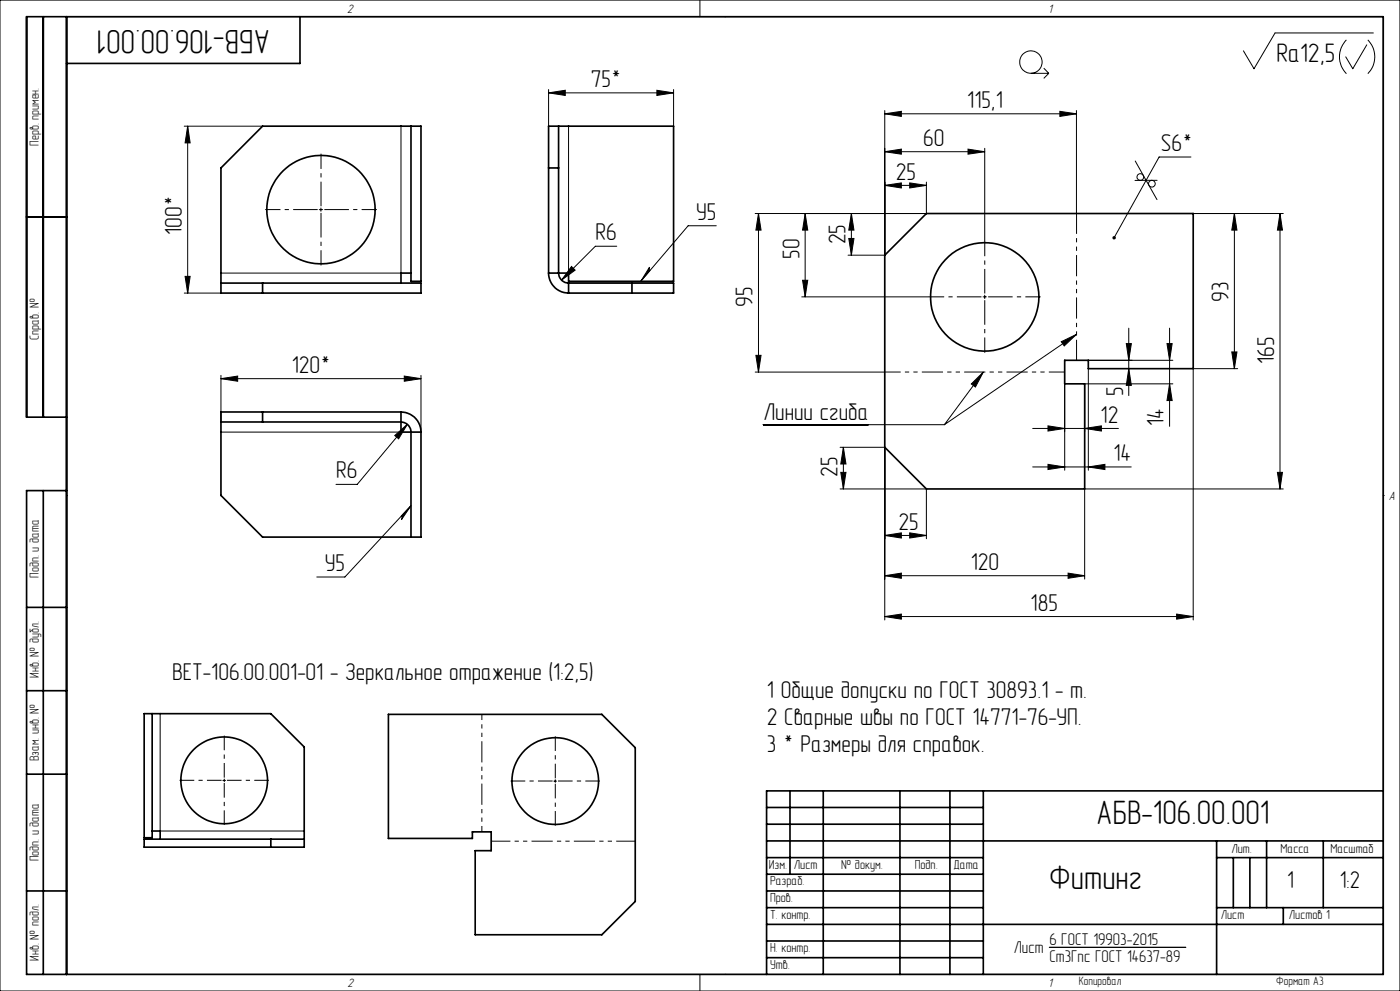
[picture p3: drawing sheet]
<svg xmlns="http://www.w3.org/2000/svg" width="420mm" height="297mm" viewBox="0 0 420 297" stroke-linecap="round" stroke-linejoin="round" font-family="sans-serif">
<g fill="none" stroke="#000" stroke-width=".3">
<path d="M0 0h420v297h-420zM20 5h395v287h-395zM210 0v5M217.5 5h.1M403.9 12a7.2 7.2 0 0 0 0 10.1M410 13.4l-4.2 7.2-2.1-3.6M410.4 12a7.2 7.2 0 0 1 0 10.1M412 9.9h-29.5l-6.3 10.7-3.2-5.4M55.3 37.8h23.5M56.3 37.8v50M56.3 37.8l.7 5h-1.5zM120.3 37.8v44h-54"/>
<path d="M164.6 27.8l5-.7v1.5zM164.6 26.8v11M164.6 27.8h37.5M170.6 37.8v44M197.1 27.1l5 .7-5 .8zM202.1 26.8v11M265.4 34.1l5-.7v1.5zM265.4 33.1v43.4h-11M265.4 34.1h57.5M309.3 22h5.3M313.1 20.4l1.5 1.6M314.6 22l-1.5 1.5"/>
<path d="M318 33.4l4.9 .7-4.9 .8zM322.9 33.1v30.9M265.4 55.6l5-.8v1.5zM265.4 45.5l5-.8v1.5zM265.4 55.6h12.5M265.4 45.5h30M272.9 54.8l5 .8-5 .7zM277.9 54.6v9.4h-51.3M290.4 44.7l5 .8-5 .7zM295.4 44.4v27.8M340.6 48.3l3.2 5.7M343.8 54l-3.3 .1"/>
<path d="M343.8 54h3.3M343.8 54l3.3 5.8M357.3 47.1h-9.6l-13.5 24.2M95.8 62.8h1M96.3 62.3v1M171.4 79.9l1.1 1.1-4 3zM185 73.8h-6.4l-10.1 10.2M214.9 67.7h-8.5l-14.2 16.6M227.5 64v47.5M227.5 64l.8 5h-1.5zM241.5 64v25M241.5 64l.8 5h-1.5z"/>
<path d="M254.6 71.5h1.6l-.8 5zM255.4 64v12.5M255.4 64l.8 5h-1.6zM370.3 64l.8 5h-1.6zM370.3 64v46.5M384 64v82.5M384 64l.7 5h-1.5zM385 64h-27M55.3 87.8h11M55.5 82.8h1.5l-.7 5zM194.9 80l-.2 .5 .3 .6-2.8 3.2zM240.5 89h38.2"/>
<path d="M240.8 84h1.5l-.8 5zM294.9 89h1M295.4 88.5v1M338.6 98.4v20.2M350.9 98.4v29.4M66.3 113.5l5-.8v1.6zM66.3 112.5v14M66.3 113.5h60M121.3 112.7l5 .8-5 .8zM126.3 112.5v17M226.6 111.5h38.8M226.8 106.5h1.5l-.8 5z"/>
<path d="M291.4 115.1l3.6-3.6-2.4 4.5zM295 111.5l-11.7 15.8M318.4 102.4l4.5-2.2-3.6 3.5zM319.4 115.1v25.8M322.9 100.2l-39.6 27.1M326.5 110.5v30.4M326.5 108h25.4M337.9 103h1.5l-.8 5zM338.6 110.5l.8 5h-1.5zM350.1 103h1.5l-.7 5zM350.9 115l.7 5h-1.5zM351.9 115l-26.5 .1v14.3"/>
<path d="M369.5 105.5h1.6l-.8 5zM371.3 110.5h-13.3v75.3M66.3 129.5h54M118.4 130.5l3.8-3.3-2.6 4.3zM122.2 127.2l-15 18h-6.4M229 127.3h54.3M252 134.1h13.4v51.7M253 134.1l.8 5h-1.6zM253 134.1v12.4M309.8 139.9h29.6M309.8 128.4h25.7M314.4 139.2l5 .7-5 .8z"/>
<path d="M314.4 127.6l5 .8-5 .8zM325.4 128.4l5-.8v1.6zM326.5 139.9l5-.7v1.5zM20 148.5h.1M123.3 151.5l-19.8 21.4h-8.5M123.3 151.5l-2.9 4.2 .2-.6-.2-.4zM252 146.5l25.9 .1v14.9M252.2 141.6h1.6l-.8 4.9zM272.9 159.7l5 .8-5 .8zM383.2 141.6h1.5l-.7 4.9zM385 146.5l-59.6 .1v27M415 148.5h.1"/>
<path d="M265.4 172.5l5-.7v1.5zM265.4 160.5l5-.8v1.6zM265.4 172.5h60M265.4 160.5h12.5M320.4 171.8l5 .7-5 .8zM265.4 184.8l5-.8v1.6zM265.4 184.8h92.6M353 184l5 .8-5 .8zM48 213.9v35.2h43.3M66.9 233.9h.8M67.3 233.5v.8M166.2 234.1h.8"/>
<path d="M166.6 233.7v.8M210 292v5M217.5 292h.1M314.8 283.9h41"/>
<circle cx="309.3" cy="18.6" r="3.4"/>
<circle cx="342.1" cy="53" r="1"/>
<circle cx="345.6" cy="55.1" r="1"/>
</g>
<g fill="none" stroke="#000" stroke-width=".5">
<path d="M13 5v120M20 5v287M90 5v14h-70M123.3 37.8h-44.5l-12.5 12.5v34.5M123.3 37.8h3v46.5h-3zM167.6 37.8h34.5v46.5h-31.5v-2.5h-3M167.6 37.8h-3v44M167.6 37.8v44M164.6 50.3h3M8 65h12M277.9 64h80.1v46.5h-31.5v-2.5h-7.1v7h6v31.5h-47.5l-12.5-12.4v-57.6zM66.3 84.8h60v3h-60z"/>
<path d="M78.8 84.8v3M123.3 81.8h-3v3M164.6 81.8a6.1 6.1 0 0 0 6 6M164.6 81.8h3M167.6 81.8a3 3 0 0 0 3 3M170.6 84.8h31.5v3h-31.5M170.6 84.8v3M189.6 84.8v3M20 125h-12v-120h407v287h-407v-145h12M66.3 126.5v22l12.5 12.5h47.5v-31.5M66.3 126.5h54M78.8 123.5v3"/>
<path d="M120.3 123.5a6 6 0 0 1 6 6M120.3 126.5a3 3 0 0 1 3 3v31.5M120.3 126.5v3h6M120.3 123.5h-54v3M120.3 123.5v3M13 147v145M8 182h12M8 207h12M43.3 213.9h2.3v37.2h-2.3zM45.6 213.9h35.6l10.1 10v27.6M116.5 214.1h64.1l10 10v46.1l-10 9.9h-38v-25.2h4.8v-5.6h-5.7v2h-25.2zM8 232h12"/>
<path d="M237 237v25M247 237v55M270 237v55M285 237v55M295 237v55M415 237h-185v55M43.3 251.5h48v2.4h-48zM45.6 249.1h2.4v2.4M81.2 251.5v2.4M230 252h185M230 257h65M230 242h65"/>
<path d="M230 247h65M365 252v40M365 257h50M370 257v15M375 257v15M380 252v20M397 252v20M8 267h12M230 277h185M230 272h65M230 262h65M230 267h65"/>
<path d="M365 272h50M385 272v5M230 282h65M230 287h65"/>
<circle cx="96.3" cy="62.8" r="16.3"/>
<circle cx="295.4" cy="89" r="16.2"/>
<circle cx="67.3" cy="233.9" r="13"/>
<circle cx="166.6" cy="234.1" r="13"/>
</g>
<path d="M66.5 233.9h-12.6M67.3 233.1v-12.6M67.3 234.7v12.6M68.1 233.9h12.6M165.8 234.1h-12.6M166.6 233.3v-12.6M166.6 234.9v12.6M167.4 234.1h12.6" fill="none" stroke="#000" stroke-width=".3" stroke-dasharray="15.2 1.3 1.3 1.3" stroke-dashoffset="10.8" stroke-linecap="butt"/>
<path d="M95.3 62.8h-15.7M96.3 61.8v-15.7M96.3 63.8v15.8M97.3 62.8h15.8M294.4 89h-15.7M295.4 88v-15.8M295.4 90v15.7M296.4 89h15.8" fill="none" stroke="#000" stroke-width=".3" stroke-dasharray="15.2 1.3 1.3 1.3" stroke-dashoffset="7.9" stroke-linecap="butt"/>
<path d="M147.4 252.1h43.2" fill="none" stroke="#000" stroke-width=".3" stroke-dasharray="6.3 1.3 1.3 1.3 1.3 1.3" stroke-dashoffset=".6" stroke-linecap="butt"/>
<path d="M144.6 214.1v35.2" fill="none" stroke="#000" stroke-width=".3" stroke-dasharray="6.3 1.3 1.3 1.3 1.3 1.3" stroke-dashoffset="4.6" stroke-linecap="butt"/>
<path d="M265.4 111.5h54" fill="none" stroke="#000" stroke-width=".3" stroke-dasharray="6.3 1.3 1.3 1.3 1.3 1.3" stroke-dashoffset="1.6" stroke-linecap="butt"/>
<path d="M323 108v-44" fill="none" stroke="#000" stroke-width=".3" stroke-dasharray="6.3 1.3 1.3 1.3 1.3 1.3" stroke-dashoffset=".2" stroke-linecap="butt"/>
<g fill="#000">
<path d="M333.9 70.8a.52 .52 0 0 1 .9 .4 .52 .52 0 0 1-.8 .5l.2-.4-.2 .4-.3-.3z"/>
<path d="M56.3 37.8l.7 5h-1.5zM55.5 82.8h1.5l-.7 5z"/>
<path d="M370.3 64l.8 5h-1.6zM369.5 105.5h1.6l-.8 5zM253 134.1l.8 5h-1.6zM252.2 141.6h1.6l-.8 4.9zM350.1 103h1.5l-.7 5zM350.9 115l.7 5h-1.5z"/>
<path d="M66.3 113.5l5-.8v1.6zM121.3 112.7l5 .8-5 .8z"/>
<path d="M318.4 102.4l4.5-2.2-3.6 3.5zM291.4 115.1l3.6-3.6-2.4 4.5z"/>
<path d="M337.9 103h1.5l-.8 5zM338.6 110.5l.8 5h-1.5z"/>
<path d="M118.4 130.5l1.2 1 2.6-4.3zM164.6 27.8l5-.7v1.5zM197.1 27.1l5 .7-5 .8zM171.4 79.9l-2.9 4.1 4-3zM314.4 139.2l5 .7-5 .8zM326.5 139.9l5-.7v1.5z"/>
<path d="M325.4 128.4l5-.8v1.6zM314.4 127.6l5 .8-5 .8z"/>
<path d="M123.3 151.5l-2.9 4.2 .2-.6-.2-.4zM194.9 80l-.2 .5 .3 .6-2.8 3.2z"/>
<path d="M383.2 141.6h1.5l-.7 4.9zM384 64l.7 5h-1.5zM226.8 106.5h1.5l-.8 5zM227.5 64l.8 5h-1.5zM240.8 84h1.5l-.8 5zM241.5 64l.8 5h-1.5zM254.6 71.5h1.6l-.8 5zM255.4 64l.8 5h-1.6z"/>
<path d="M320.4 171.8l5 .7-5 .8zM265.4 172.5l5-.7v1.5zM272.9 159.7l5 .8-5 .8zM265.4 160.5l5-.8v1.6zM272.9 54.8l5 .8-5 .7zM265.4 55.6l5-.8v1.5zM290.4 44.7l5 .8-5 .7zM265.4 45.5l5-.8v1.5zM318 33.4l4.9 .7-4.9 .8zM265.4 34.1l5-.7v1.5zM353 184l5 .8-5 .8zM265.4 184.8l5-.8v1.6z"/>
</g>
<g font-size="10.2">
<text x="81" y="9.1" transform="rotate(-180 81 9.1)">АБВ-106.00.001</text>
<text x="328.9" y="247.1">АБВ-106.00.001</text>
<text x="314.8" y="266.5">Фитинг</text>
</g>
<text font-size="8" x="382.9" y="18.6">Ra12,5</text>
<g font-size="7.3">
<text x="177.2" y="26.1">75*</text>
<text x="290.2" y="32.3">115,1</text>
<text x="277" y="43.7">60</text>
<text x="348.2" y="45.3">S6*</text>
<text x="268.8" y="53.8">25</text>
<text x="208.9" y="65.9">У5</text>
<text x="54.5" y="70.4" transform="rotate(-90 54.5 70.4)">100*</text>
<text x="178.6" y="72">R6</text>
<text x="239.8" y="77.5" transform="rotate(-90 239.8 77.5)">50</text>
<text x="253.7" y="73.2" transform="rotate(-90 253.7 73.2)">25</text>
<text x="225.8" y="92" transform="rotate(-90 225.8 92)">95</text>
<text x="368.6" y="90.4" transform="rotate(-90 368.6 90.4)">93</text>
<text x="87.6" y="111.7">120*</text>
<text x="382.2" y="109" transform="rotate(-90 382.2 109)">165</text>
<text x="336.9" y="118.5" transform="rotate(-90 336.9 118.5)">5</text>
<text x="229" y="125.9">Линии сгиба</text>
<text x="330.2" y="126.6">12</text>
<text x="349.1" y="127.8" transform="rotate(-90 349.1 127.8)">14</text>
<text x="100.8" y="143.4">R6</text>
<text x="251.3" y="142.9" transform="rotate(-90 251.3 142.9)">25</text>
<text x="334.1" y="138.2">14</text>
<text x="269.5" y="158.7">25</text>
<text x="97.5" y="171.1">У5</text>
<text x="291.2" y="170.8">120</text>
<text x="309.2" y="183">185</text>
<text x="51.7" y="203.8">ВЕТ-106.00.001-01 - Зеркальное отражение (1:2,5)</text>
<text x="230.1" y="209.2">1 Общие допуски по ГОСТ 30893.1 - m.</text>
<text x="230.1" y="217.2">2 Сварные швы по ГОСТ 14771-76-УП.</text>
<text x="230.1" y="225.2">3 * Размеры для справок.</text>
<text x="386.1" y="266">1</text>
<text x="401.9" y="266">1:2</text>
</g>
<g font-size="5.1">
<text x="304.2" y="285.6">Лист</text>
<text x="314.8" y="283.3">6 ГОСТ 19903-2015</text>
<text x="314.8" y="288.3">Ст3Гпс ГОСТ 14637-89</text>
</g>
<g font-size="3.9">
<text x="11.7" y="43.7" transform="rotate(-90 11.7 43.7)">Перв. примен.</text>
<text x="11.7" y="101.8" transform="rotate(-90 11.7 101.8)">Справ. №</text>
<text x="11.7" y="173.1" transform="rotate(-90 11.7 173.1)">Подп. и дата</text>
<text x="11.7" y="203.2" transform="rotate(-90 11.7 203.2)">Инв. № дубл.</text>
<text x="11.6" y="228.1" transform="rotate(-90 11.6 228.1)">Взам. инв. №</text>
<text x="369.4" y="255.6">Лит.</text>
<text x="384.1" y="255.6">Масса</text>
<text x="399.2" y="255.7">Масштаб</text>
<text x="11.7" y="258.1" transform="rotate(-90 11.7 258.1)">Подп. и дата</text>
<text x="230.7" y="260.5">Изм.</text>
<text x="238.2" y="260.4">Лист</text>
<text x="252.4" y="260.4">№ докум.</text>
<text x="274.4" y="260.5">Подп.</text>
<text x="286" y="260.4">Дата</text>
<text x="231" y="265.3">Разраб.</text>
<text x="231" y="275.3">Т. контр.</text>
<text x="231" y="270.3">Пров.</text>
<text x="366.3" y="275.3">Лист</text>
<text x="386.7" y="275.4">Листов 1</text>
<text x="11.7" y="288" transform="rotate(-90 11.7 288)">Инв. № подл.</text>
<text x="231" y="285.3">Н. контр.</text>
<text x="231" y="290.3">Утв.</text>
</g>
<g font-size="3.8">
<text x="104.2" y="3.8">2</text>
<text x="314.5" y="3.8">1</text>
<text x="416.6" y="149.8">A</text>
<text x="104.2" y="295.8">2</text>
<text x="314.5" y="295.8">1</text>
</g>
<g font-size="3.6">
<text x="323.6" y="295.3">Копировал</text>
<text x="382.9" y="295.3">Формат А3</text>
</g>
</svg>
